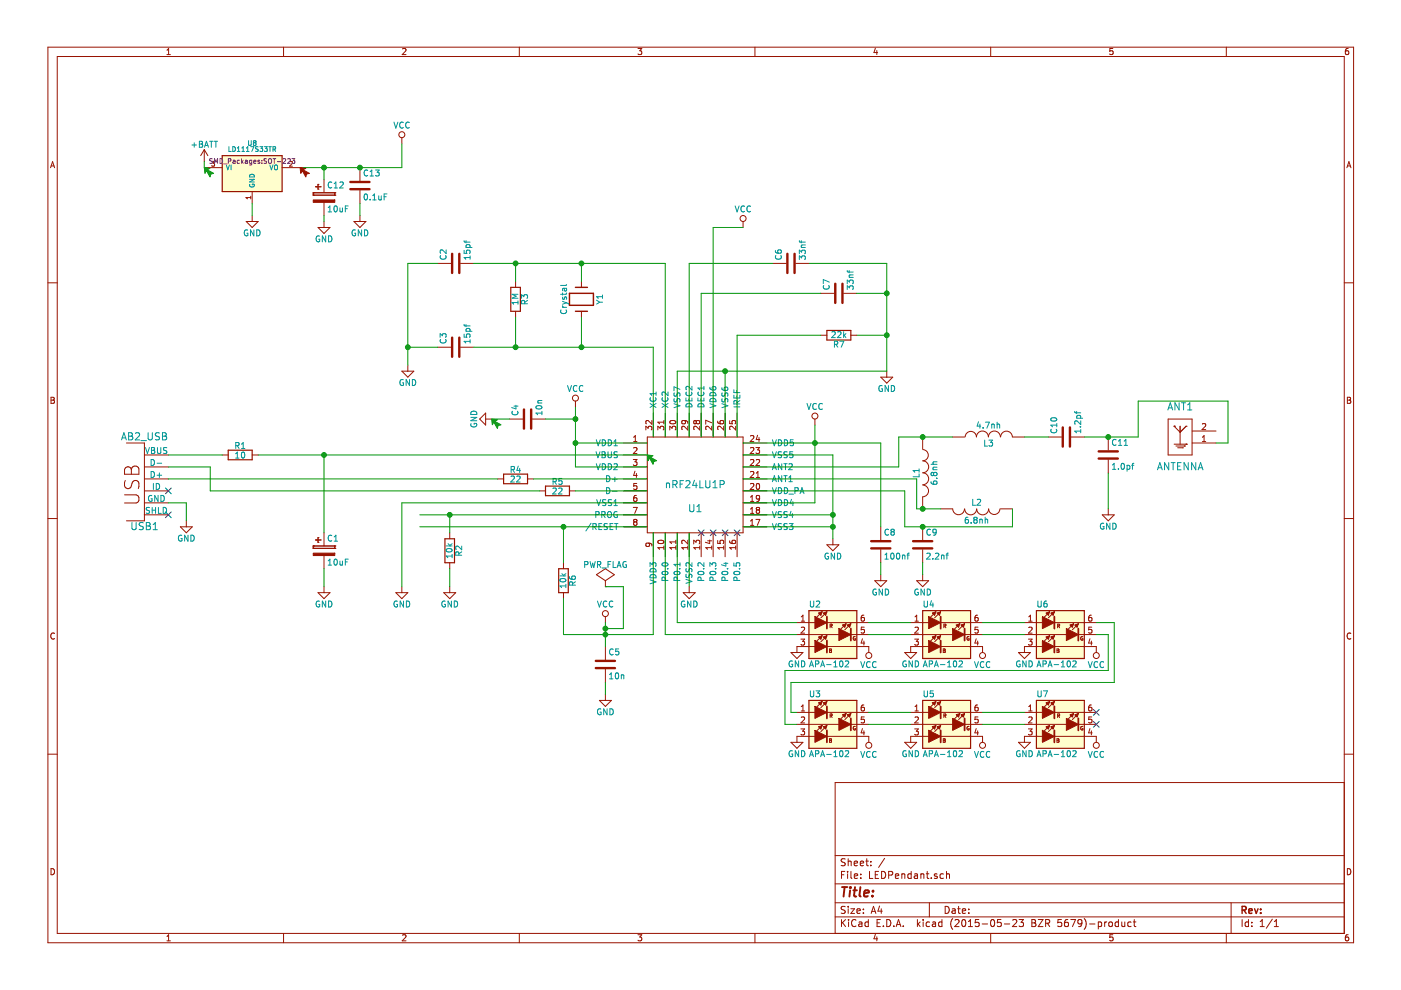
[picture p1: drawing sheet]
EESchema Schematic File Version 2
LIBS:power
LIBS:device
LIBS:transistors
LIBS:conn
LIBS:linear
LIBS:regul
LIBS:74xx
LIBS:cmos4000
LIBS:adc-dac
LIBS:memory
LIBS:xilinx
LIBS:microcontrollers
LIBS:dsp
LIBS:microchip
LIBS:analog_switches
LIBS:motorola
LIBS:texas
LIBS:intel
LIBS:audio
LIBS:interface
LIBS:digital-audio
LIBS:philips
LIBS:display
LIBS:cypress
LIBS:siliconi
LIBS:opto
LIBS:atmel
LIBS:contrib
LIBS:valves
LIBS:nrf24lu1p
LIBS:ab2_usb
LIBS:apa-102
LIBS:antenna
LIBS:LEDPendant-cache
EELAYER 25 0
EELAYER END
$Descr A4 11693 8268
encoding utf-8
Sheet 1 1
Title ""
Date ""
Rev ""
Comp ""
Comment1 ""
Comment2 ""
Comment3 ""
Comment4 ""
$EndDescr
$Comp
L nRF24LU1P U1
U 1 1
P 5800 4050
F 0 "U1" H 5800 3850 60  0000 C CNN
F 1 "nRF24LU1P" H 5800 4050 60  0000 C CNN
F 2 "Housings_DFN_QFN:QFN-32-1EP_5x5mm_Pitch0.5mm" H 5800 4050 60  0001 C CNN
F 3 "" H 5800 4050 60  0000 C CNN
	1    5800 4050
	1    0    0    -1  
$EndComp
$Comp
L AB2_USB USB1
U 1 1
P 1200 4050
F 0 "USB1" H 1200 3700 60  0000 C CNN
F 1 "AB2_USB" H 1200 4450 60  0000 C CNN
F 2 "ab2_usb:AB2_USB_MICRO_SMD" H 1200 4050 60  0001 C CNN
F 3 "" H 1200 4050 60  0000 C CNN
	1    1200 4050
	1    0    0    -1  
$EndComp
$Comp
L GND #PWR01
U 1 1
P 1550 4350
F 0 "#PWR01" H 1550 4100 50  0001 C CNN
F 1 "GND" H 1550 4200 50  0000 C CNN
F 2 "" H 1550 4350 60  0000 C CNN
F 3 "" H 1550 4350 60  0000 C CNN
	1    1550 4350
	1    0    0    -1  
$EndComp
$Comp
L GND #PWR02
U 1 1
P 4100 3500
F 0 "#PWR02" H 4100 3250 50  0001 C CNN
F 1 "GND" H 4100 3350 50  0000 C CNN
F 2 "" H 4100 3500 60  0000 C CNN
F 3 "" H 4100 3500 60  0000 C CNN
	1    4100 3500
	0    1    1    0   
$EndComp
$Comp
L C C4
U 1 1
P 4400 3500
F 0 "C4" H 4425 3600 50  0000 L CNN
F 1 "10n" H 4425 3400 50  0000 L CNN
F 2 "Capacitors_SMD:C_0805" H 4438 3350 30  0001 C CNN
F 3 "" H 4400 3500 60  0000 C CNN
	1    4400 3500
	0    -1   -1   0   
$EndComp
$Comp
L VCC #PWR03
U 1 1
P 4800 3400
F 0 "#PWR03" H 4800 3250 50  0001 C CNN
F 1 "VCC" H 4800 3550 50  0000 C CNN
F 2 "" H 4800 3400 60  0000 C CNN
F 3 "" H 4800 3400 60  0000 C CNN
	1    4800 3400
	1    0    0    -1  
$EndComp
$Comp
L R R1
U 1 1
P 2000 3800
F 0 "R1" V 2080 3800 50  0000 C CNN
F 1 "10" V 2000 3800 50  0000 C CNN
F 2 "Resistors_SMD:R_0805" V 1930 3800 30  0001 C CNN
F 3 "" H 2000 3800 30  0000 C CNN
	1    2000 3800
	0    -1   -1   0   
$EndComp
$Comp
L R R4
U 1 1
P 4300 4000
F 0 "R4" V 4380 4000 50  0000 C CNN
F 1 "22" V 4300 4000 50  0000 C CNN
F 2 "Resistors_SMD:R_0805" V 4230 4000 30  0001 C CNN
F 3 "" H 4300 4000 30  0000 C CNN
	1    4300 4000
	0    -1   -1   0   
$EndComp
$Comp
L R R5
U 1 1
P 4650 4100
F 0 "R5" V 4730 4100 50  0000 C CNN
F 1 "22" V 4650 4100 50  0000 C CNN
F 2 "Resistors_SMD:R_0805" V 4580 4100 30  0001 C CNN
F 3 "" H 4650 4100 30  0000 C CNN
	1    4650 4100
	0    -1   -1   0   
$EndComp
$Comp
L CP C1
U 1 1
P 2700 4600
F 0 "C1" H 2725 4700 50  0000 L CNN
F 1 "10uF" H 2725 4500 50  0000 L CNN
F 2 "Capacitors_Tantalum_SMD:TantalC_SizeA_EIA-3216_Reflow" H 2738 4450 30  0001 C CNN
F 3 "" H 2700 4600 60  0000 C CNN
	1    2700 4600
	1    0    0    -1  
$EndComp
$Comp
L GND #PWR04
U 1 1
P 2700 4900
F 0 "#PWR04" H 2700 4650 50  0001 C CNN
F 1 "GND" H 2700 4750 50  0000 C CNN
F 2 "" H 2700 4900 60  0000 C CNN
F 3 "" H 2700 4900 60  0000 C CNN
	1    2700 4900
	1    0    0    -1  
$EndComp
$Comp
L GND #PWR05
U 1 1
P 3350 4900
F 0 "#PWR05" H 3350 4650 50  0001 C CNN
F 1 "GND" H 3350 4750 50  0000 C CNN
F 2 "" H 3350 4900 60  0000 C CNN
F 3 "" H 3350 4900 60  0000 C CNN
	1    3350 4900
	1    0    0    -1  
$EndComp
$Comp
L GND #PWR06
U 1 1
P 3750 4900
F 0 "#PWR06" H 3750 4650 50  0001 C CNN
F 1 "GND" H 3750 4750 50  0000 C CNN
F 2 "" H 3750 4900 60  0000 C CNN
F 3 "" H 3750 4900 60  0000 C CNN
	1    3750 4900
	1    0    0    -1  
$EndComp
$Comp
L R R2
U 1 1
P 3750 4600
F 0 "R2" V 3830 4600 50  0000 C CNN
F 1 "10k" V 3750 4600 50  0000 C CNN
F 2 "Resistors_SMD:R_0805" V 3680 4600 30  0001 C CNN
F 3 "" H 3750 4600 30  0000 C CNN
	1    3750 4600
	1    0    0    -1  
$EndComp
$Comp
L APA-102 U2
U 1 1
P 6950 5300
F 0 "U2" H 6750 5550 50  0000 L CNN
F 1 "APA-102" H 6750 5050 50  0000 L CNN
F 2 "CrumpPrints:APA102" H 7100 5300 50  0001 L CNN
F 3 "" H 7100 5300 50  0000 L CNN
	1    6950 5300
	1    0    0    -1  
$EndComp
$Comp
L APA-102 U4
U 1 1
P 7900 5300
F 0 "U4" H 7700 5550 50  0000 L CNN
F 1 "APA-102" H 7700 5050 50  0000 L CNN
F 2 "CrumpPrints:APA102" H 8050 5300 50  0001 L CNN
F 3 "" H 8050 5300 50  0000 L CNN
	1    7900 5300
	1    0    0    -1  
$EndComp
$Comp
L APA-102 U6
U 1 1
P 8850 5300
F 0 "U6" H 8650 5550 50  0000 L CNN
F 1 "APA-102" H 8650 5050 50  0000 L CNN
F 2 "CrumpPrints:APA102" H 9000 5300 50  0001 L CNN
F 3 "" H 9000 5300 50  0000 L CNN
	1    8850 5300
	1    0    0    -1  
$EndComp
$Comp
L APA-102 U3
U 1 1
P 6950 6050
F 0 "U3" H 6750 6300 50  0000 L CNN
F 1 "APA-102" H 6750 5800 50  0000 L CNN
F 2 "CrumpPrints:APA102" H 7100 6050 50  0001 L CNN
F 3 "" H 7100 6050 50  0000 L CNN
	1    6950 6050
	1    0    0    -1  
$EndComp
$Comp
L APA-102 U5
U 1 1
P 7900 6050
F 0 "U5" H 7700 6300 50  0000 L CNN
F 1 "APA-102" H 7700 5800 50  0000 L CNN
F 2 "CrumpPrints:APA102" H 8050 6050 50  0001 L CNN
F 3 "" H 8050 6050 50  0000 L CNN
	1    7900 6050
	1    0    0    -1  
$EndComp
$Comp
L APA-102 U7
U 1 1
P 8850 6050
F 0 "U7" H 8650 6300 50  0000 L CNN
F 1 "APA-102" H 8650 5800 50  0000 L CNN
F 2 "CrumpPrints:APA102" H 9000 6050 50  0001 L CNN
F 3 "" H 9000 6050 50  0000 L CNN
	1    8850 6050
	1    0    0    -1  
$EndComp
$Comp
L GND #PWR07
U 1 1
P 6650 5400
F 0 "#PWR07" H 6650 5150 50  0001 C CNN
F 1 "GND" H 6650 5250 50  0000 C CNN
F 2 "" H 6650 5400 60  0000 C CNN
F 3 "" H 6650 5400 60  0000 C CNN
	1    6650 5400
	1    0    0    -1  
$EndComp
$Comp
L GND #PWR08
U 1 1
P 7600 5400
F 0 "#PWR08" H 7600 5150 50  0001 C CNN
F 1 "GND" H 7600 5250 50  0000 C CNN
F 2 "" H 7600 5400 60  0000 C CNN
F 3 "" H 7600 5400 60  0000 C CNN
	1    7600 5400
	1    0    0    -1  
$EndComp
$Comp
L GND #PWR09
U 1 1
P 8550 5400
F 0 "#PWR09" H 8550 5150 50  0001 C CNN
F 1 "GND" H 8550 5250 50  0000 C CNN
F 2 "" H 8550 5400 60  0000 C CNN
F 3 "" H 8550 5400 60  0000 C CNN
	1    8550 5400
	1    0    0    -1  
$EndComp
$Comp
L GND #PWR010
U 1 1
P 6650 6150
F 0 "#PWR010" H 6650 5900 50  0001 C CNN
F 1 "GND" H 6650 6000 50  0000 C CNN
F 2 "" H 6650 6150 60  0000 C CNN
F 3 "" H 6650 6150 60  0000 C CNN
	1    6650 6150
	1    0    0    -1  
$EndComp
$Comp
L GND #PWR011
U 1 1
P 7600 6150
F 0 "#PWR011" H 7600 5900 50  0001 C CNN
F 1 "GND" H 7600 6000 50  0000 C CNN
F 2 "" H 7600 6150 60  0000 C CNN
F 3 "" H 7600 6150 60  0000 C CNN
	1    7600 6150
	1    0    0    -1  
$EndComp
$Comp
L GND #PWR012
U 1 1
P 8550 6150
F 0 "#PWR012" H 8550 5900 50  0001 C CNN
F 1 "GND" H 8550 6000 50  0000 C CNN
F 2 "" H 8550 6150 60  0000 C CNN
F 3 "" H 8550 6150 60  0000 C CNN
	1    8550 6150
	1    0    0    -1  
$EndComp
$Comp
L VCC #PWR013
U 1 1
P 7250 5400
F 0 "#PWR013" H 7250 5250 50  0001 C CNN
F 1 "VCC" H 7250 5550 50  0000 C CNN
F 2 "" H 7250 5400 60  0000 C CNN
F 3 "" H 7250 5400 60  0000 C CNN
	1    7250 5400
	-1   0    0    1   
$EndComp
$Comp
L VCC #PWR014
U 1 1
P 8200 5400
F 0 "#PWR014" H 8200 5250 50  0001 C CNN
F 1 "VCC" H 8200 5550 50  0000 C CNN
F 2 "" H 8200 5400 60  0000 C CNN
F 3 "" H 8200 5400 60  0000 C CNN
	1    8200 5400
	-1   0    0    1   
$EndComp
$Comp
L VCC #PWR015
U 1 1
P 9150 5400
F 0 "#PWR015" H 9150 5250 50  0001 C CNN
F 1 "VCC" H 9150 5550 50  0000 C CNN
F 2 "" H 9150 5400 60  0000 C CNN
F 3 "" H 9150 5400 60  0000 C CNN
	1    9150 5400
	-1   0    0    1   
$EndComp
$Comp
L VCC #PWR016
U 1 1
P 7250 6150
F 0 "#PWR016" H 7250 6000 50  0001 C CNN
F 1 "VCC" H 7250 6300 50  0000 C CNN
F 2 "" H 7250 6150 60  0000 C CNN
F 3 "" H 7250 6150 60  0000 C CNN
	1    7250 6150
	-1   0    0    1   
$EndComp
$Comp
L VCC #PWR017
U 1 1
P 8200 6150
F 0 "#PWR017" H 8200 6000 50  0001 C CNN
F 1 "VCC" H 8200 6300 50  0000 C CNN
F 2 "" H 8200 6150 60  0000 C CNN
F 3 "" H 8200 6150 60  0000 C CNN
	1    8200 6150
	-1   0    0    1   
$EndComp
$Comp
L VCC #PWR018
U 1 1
P 9150 6150
F 0 "#PWR018" H 9150 6000 50  0001 C CNN
F 1 "VCC" H 9150 6300 50  0000 C CNN
F 2 "" H 9150 6150 60  0000 C CNN
F 3 "" H 9150 6150 60  0000 C CNN
	1    9150 6150
	-1   0    0    1   
$EndComp
$Comp
L R R6
U 1 1
P 4700 4850
F 0 "R6" V 4780 4850 50  0000 C CNN
F 1 "10k" V 4700 4850 50  0000 C CNN
F 2 "Resistors_SMD:R_0805" V 4630 4850 30  0001 C CNN
F 3 "" H 4700 4850 30  0000 C CNN
	1    4700 4850
	1    0    0    -1  
$EndComp
$Comp
L VCC #PWR019
U 1 1
P 5050 5200
F 0 "#PWR019" H 5050 5050 50  0001 C CNN
F 1 "VCC" H 5050 5350 50  0000 C CNN
F 2 "" H 5050 5200 60  0000 C CNN
F 3 "" H 5050 5200 60  0000 C CNN
	1    5050 5200
	1    0    0    -1  
$EndComp
$Comp
L GND #PWR020
U 1 1
P 5050 5800
F 0 "#PWR020" H 5050 5550 50  0001 C CNN
F 1 "GND" H 5050 5650 50  0000 C CNN
F 2 "" H 5050 5800 60  0000 C CNN
F 3 "" H 5050 5800 60  0000 C CNN
	1    5050 5800
	1    0    0    -1  
$EndComp
$Comp
L C C5
U 1 1
P 5050 5550
F 0 "C5" H 5075 5650 50  0000 L CNN
F 1 "10n" H 5075 5450 50  0000 L CNN
F 2 "Capacitors_SMD:C_0805" H 5088 5400 30  0001 C CNN
F 3 "" H 5050 5550 60  0000 C CNN
	1    5050 5550
	1    0    0    -1  
$EndComp
$Comp
L Crystal Y1
U 1 1
P 4850 2500
F 0 "Y1" H 4850 2650 50  0000 C CNN
F 1 "Crystal" H 4850 2350 50  0000 C CNN
F 2 "Crystals:Crystal_SMD_0603_4Pads" H 4850 2500 60  0001 C CNN
F 3 "" H 4850 2500 60  0000 C CNN
	1    4850 2500
	0    1    1    0   
$EndComp
$Comp
L R R3
U 1 1
P 4300 2500
F 0 "R3" V 4380 2500 50  0000 C CNN
F 1 "1M" V 4300 2500 50  0000 C CNN
F 2 "Resistors_SMD:R_0805" V 4230 2500 30  0001 C CNN
F 3 "" H 4300 2500 30  0000 C CNN
	1    4300 2500
	1    0    0    -1  
$EndComp
$Comp
L C C2
U 1 1
P 3800 2200
F 0 "C2" H 3825 2300 50  0000 L CNN
F 1 "15pf" H 3825 2100 50  0000 L CNN
F 2 "Capacitors_SMD:C_0805" H 3838 2050 30  0001 C CNN
F 3 "" H 3800 2200 60  0000 C CNN
	1    3800 2200
	0    -1   -1   0   
$EndComp
$Comp
L C C3
U 1 1
P 3800 2900
F 0 "C3" H 3825 3000 50  0000 L CNN
F 1 "15pf" H 3825 2800 50  0000 L CNN
F 2 "Capacitors_SMD:C_0805" H 3838 2750 30  0001 C CNN
F 3 "" H 3800 2900 60  0000 C CNN
	1    3800 2900
	0    -1   -1   0   
$EndComp
$Comp
L GND #PWR021
U 1 1
P 3400 3050
F 0 "#PWR021" H 3400 2800 50  0001 C CNN
F 1 "GND" H 3400 2900 50  0000 C CNN
F 2 "" H 3400 3050 60  0000 C CNN
F 3 "" H 3400 3050 60  0000 C CNN
	1    3400 3050
	1    0    0    -1  
$EndComp
$Comp
L GND #PWR022
U 1 1
P 7400 3100
F 0 "#PWR022" H 7400 2850 50  0001 C CNN
F 1 "GND" H 7400 2950 50  0000 C CNN
F 2 "" H 7400 3100 60  0000 C CNN
F 3 "" H 7400 3100 60  0000 C CNN
	1    7400 3100
	1    0    0    -1  
$EndComp
$Comp
L VCC #PWR023
U 1 1
P 6200 1900
F 0 "#PWR023" H 6200 1750 50  0001 C CNN
F 1 "VCC" H 6200 2050 50  0000 C CNN
F 2 "" H 6200 1900 60  0000 C CNN
F 3 "" H 6200 1900 60  0000 C CNN
	1    6200 1900
	1    0    0    -1  
$EndComp
$Comp
L C C6
U 1 1
P 6600 2200
F 0 "C6" H 6625 2300 50  0000 L CNN
F 1 "33nf" H 6625 2100 50  0000 L CNN
F 2 "Capacitors_SMD:C_0805" H 6638 2050 30  0001 C CNN
F 3 "" H 6600 2200 60  0000 C CNN
	1    6600 2200
	0    -1   -1   0   
$EndComp
$Comp
L C C7
U 1 1
P 7000 2450
F 0 "C7" H 7025 2550 50  0000 L CNN
F 1 "33nf" H 7025 2350 50  0000 L CNN
F 2 "Capacitors_SMD:C_0805" H 7038 2300 30  0001 C CNN
F 3 "" H 7000 2450 60  0000 C CNN
	1    7000 2450
	0    -1   -1   0   
$EndComp
$Comp
L R R7
U 1 1
P 7000 2800
F 0 "R7" V 7080 2800 50  0000 C CNN
F 1 "22k" V 7000 2800 50  0000 C CNN
F 2 "Resistors_SMD:R_0805" V 6930 2800 30  0001 C CNN
F 3 "" H 7000 2800 30  0000 C CNN
	1    7000 2800
	0    1    1    0   
$EndComp
$Comp
L VCC #PWR024
U 1 1
P 6800 3550
F 0 "#PWR024" H 6800 3400 50  0001 C CNN
F 1 "VCC" H 6800 3700 50  0000 C CNN
F 2 "" H 6800 3550 60  0000 C CNN
F 3 "" H 6800 3550 60  0000 C CNN
	1    6800 3550
	1    0    0    -1  
$EndComp
$Comp
L GND #PWR025
U 1 1
P 6950 4500
F 0 "#PWR025" H 6950 4250 50  0001 C CNN
F 1 "GND" H 6950 4350 50  0000 C CNN
F 2 "" H 6950 4500 60  0000 C CNN
F 3 "" H 6950 4500 60  0000 C CNN
	1    6950 4500
	1    0    0    -1  
$EndComp
$Comp
L GND #PWR026
U 1 1
P 7350 4800
F 0 "#PWR026" H 7350 4550 50  0001 C CNN
F 1 "GND" H 7350 4650 50  0000 C CNN
F 2 "" H 7350 4800 60  0000 C CNN
F 3 "" H 7350 4800 60  0000 C CNN
	1    7350 4800
	1    0    0    -1  
$EndComp
$Comp
L GND #PWR027
U 1 1
P 7700 4800
F 0 "#PWR027" H 7700 4550 50  0001 C CNN
F 1 "GND" H 7700 4650 50  0000 C CNN
F 2 "" H 7700 4800 60  0000 C CNN
F 3 "" H 7700 4800 60  0000 C CNN
	1    7700 4800
	1    0    0    -1  
$EndComp
$Comp
L C C8
U 1 1
P 7350 4550
F 0 "C8" H 7375 4650 50  0000 L CNN
F 1 "100nf" H 7375 4450 50  0000 L CNN
F 2 "Capacitors_SMD:C_0805" H 7388 4400 30  0001 C CNN
F 3 "" H 7350 4550 60  0000 C CNN
	1    7350 4550
	1    0    0    -1  
$EndComp
$Comp
L C C9
U 1 1
P 7700 4550
F 0 "C9" H 7725 4650 50  0000 L CNN
F 1 "2.2nf" H 7725 4450 50  0000 L CNN
F 2 "Capacitors_SMD:C_0805" H 7738 4400 30  0001 C CNN
F 3 "" H 7700 4550 60  0000 C CNN
	1    7700 4550
	1    0    0    -1  
$EndComp
$Comp
L INDUCTOR L1
U 1 1
P 7700 3950
F 0 "L1" V 7650 3950 50  0000 C CNN
F 1 "6.8nh" V 7800 3950 50  0000 C CNN
F 2 "Resistors_SMD:R_0805" H 7700 3950 60  0001 C CNN
F 3 "" H 7700 3950 60  0000 C CNN
	1    7700 3950
	1    0    0    -1  
$EndComp
$Comp
L INDUCTOR L2
U 1 1
P 8150 4250
F 0 "L2" V 8100 4250 50  0000 C CNN
F 1 "6.8nh" V 8250 4250 50  0000 C CNN
F 2 "Resistors_SMD:R_0805" H 8150 4250 60  0001 C CNN
F 3 "" H 8150 4250 60  0000 C CNN
	1    8150 4250
	0    1    1    0   
$EndComp
$Comp
L INDUCTOR L3
U 1 1
P 8250 3650
F 0 "L3" V 8200 3650 50  0000 C CNN
F 1 "4.7nh" V 8350 3650 50  0000 C CNN
F 2 "Resistors_SMD:R_0805" H 8250 3650 60  0001 C CNN
F 3 "" H 8250 3650 60  0000 C CNN
	1    8250 3650
	0    -1   -1   0   
$EndComp
Wire Wire Line
	1400 4200 1550 4200
Wire Wire Line
	1550 4200 1550 4350
Wire Wire Line
	4100 3500 4250 3500
Wire Wire Line
	4800 3900 5400 3900
Wire Wire Line
	4800 3400 4800 3900
Wire Wire Line
	4550 3500 4800 3500
Connection ~ 4800 3500
Wire Wire Line
	5400 3700 4800 3700
Connection ~ 4800 3700
Wire Wire Line
	1400 3800 1850 3800
Wire Wire Line
	2150 3800 5400 3800
Wire Wire Line
	1400 4000 4150 4000
Wire Wire Line
	5400 4000 4450 4000
Wire Wire Line
	5400 4100 4800 4100
Wire Wire Line
	4500 4100 1750 4100
Wire Wire Line
	1750 4100 1750 3900
Wire Wire Line
	1750 3900 1400 3900
Wire Wire Line
	2700 4750 2700 4900
Wire Wire Line
	2700 3800 2700 4450
Connection ~ 2700 3800
Wire Wire Line
	5400 4200 3350 4200
Wire Wire Line
	3350 4200 3350 4900
Wire Wire Line
	3500 4300 5400 4300
Wire Wire Line
	3500 4400 5400 4400
Wire Wire Line
	3750 4300 3750 4450
Connection ~ 3750 4300
Wire Wire Line
	3750 4750 3750 4900
Wire Wire Line
	7250 5200 7600 5200
Wire Wire Line
	7250 5300 7600 5300
Wire Wire Line
	8200 5200 8550 5200
Wire Wire Line
	8200 5300 8550 5300
Wire Wire Line
	7250 5950 7600 5950
Wire Wire Line
	7250 6050 7600 6050
Wire Wire Line
	8200 5950 8550 5950
Wire Wire Line
	8200 6050 8550 6050
Wire Wire Line
	9150 5200 9300 5200
Wire Wire Line
	9300 5200 9300 5700
Wire Wire Line
	9300 5700 6600 5700
Wire Wire Line
	6600 5700 6600 5950
Wire Wire Line
	6600 5950 6650 5950
Wire Wire Line
	9150 5300 9250 5300
Wire Wire Line
	9250 5300 9250 5600
Wire Wire Line
	9250 5600 6550 5600
Wire Wire Line
	6550 5600 6550 6050
Wire Wire Line
	6550 6050 6650 6050
Wire Wire Line
	5750 4450 5750 4900
Wire Wire Line
	5650 4450 5650 5200
Wire Wire Line
	5650 5200 6650 5200
Wire Wire Line
	5550 4450 5550 5300
Wire Wire Line
	5550 5300 6650 5300
Wire Wire Line
	4700 4400 4700 4700
Connection ~ 4700 4400
Wire Wire Line
	4700 5000 4700 5300
Wire Wire Line
	4700 5300 5450 5300
Wire Wire Line
	5450 5300 5450 4450
Wire Wire Line
	5050 5200 5050 5400
Connection ~ 5050 5300
Wire Wire Line
	5050 5700 5050 5800
Wire Wire Line
	3400 2200 3400 3050
Wire Wire Line
	3400 2900 3650 2900
Wire Wire Line
	3950 2900 5450 2900
Wire Wire Line
	5450 2900 5450 3650
Wire Wire Line
	4300 2650 4300 2900
Connection ~ 4300 2900
Wire Wire Line
	4850 2650 4850 2900
Connection ~ 4850 2900
Wire Wire Line
	3400 2200 3650 2200
Connection ~ 3400 2900
Wire Wire Line
	3950 2200 5550 2200
Wire Wire Line
	5550 2200 5550 3650
Wire Wire Line
	4300 2350 4300 2200
Connection ~ 4300 2200
Wire Wire Line
	4850 2350 4850 2200
Connection ~ 4850 2200
Wire Wire Line
	5750 3650 5750 2200
Wire Wire Line
	5750 2200 6450 2200
Wire Wire Line
	6750 2200 7400 2200
Wire Wire Line
	7400 2200 7400 3100
Wire Wire Line
	7150 2450 7400 2450
Connection ~ 7400 2450
Wire Wire Line
	7150 2800 7400 2800
Connection ~ 7400 2800
Wire Wire Line
	5950 3650 5950 1900
Wire Wire Line
	5950 1900 6200 1900
Wire Wire Line
	5650 3650 5650 3100
Wire Wire Line
	5650 3100 7400 3100
Wire Wire Line
	6050 3650 6050 3100
Connection ~ 6050 3100
Wire Wire Line
	6150 3650 6150 2800
Wire Wire Line
	6150 2800 6850 2800
Wire Wire Line
	5850 3650 5850 2450
Wire Wire Line
	5850 2450 6850 2450
Wire Wire Line
	6950 3800 6950 4500
Wire Wire Line
	6950 4400 6200 4400
Wire Wire Line
	6200 4300 6950 4300
Connection ~ 6950 4400
Wire Wire Line
	6200 3800 6950 3800
Connection ~ 6950 4300
Wire Wire Line
	6200 3700 7350 3700
Wire Wire Line
	6800 3550 6800 4200
Wire Wire Line
	6800 4200 6200 4200
Connection ~ 6800 3700
Wire Wire Line
	6200 3900 7500 3900
Wire Wire Line
	7500 3900 7500 3650
Wire Wire Line
	7500 3650 7950 3650
Connection ~ 7700 3650
Wire Wire Line
	7650 4250 7850 4250
Wire Wire Line
	8450 4400 8450 4250
Wire Wire Line
	7550 4400 8450 4400
Wire Wire Line
	7550 4400 7550 4100
Wire Wire Line
	7550 4100 6200 4100
Connection ~ 7700 4400
Wire Wire Line
	6200 4000 7650 4000
Wire Wire Line
	7650 4000 7650 4250
Connection ~ 7700 4250
Wire Wire Line
	7350 4700 7350 4800
Wire Wire Line
	7700 4700 7700 4800
Wire Wire Line
	7350 3700 7350 4400
$Comp
L C C10
U 1 1
P 8900 3650
F 0 "C10" H 8925 3750 50  0000 L CNN
F 1 "1.2pf" H 8925 3550 50  0000 L CNN
F 2 "Capacitors_SMD:C_0805" H 8938 3500 30  0001 C CNN
F 3 "" H 8900 3650 60  0000 C CNN
	1    8900 3650
	0    -1   -1   0   
$EndComp
$Comp
L C C11
U 1 1
P 9250 3800
F 0 "C11" H 9275 3900 50  0000 L CNN
F 1 "1.0pf" H 9275 3700 50  0000 L CNN
F 2 "Capacitors_SMD:C_0805" H 9288 3650 30  0001 C CNN
F 3 "" H 9250 3800 60  0000 C CNN
	1    9250 3800
	1    0    0    -1  
$EndComp
$Comp
L GND #PWR028
U 1 1
P 9250 4250
F 0 "#PWR028" H 9250 4000 50  0001 C CNN
F 1 "GND" H 9250 4100 50  0000 C CNN
F 2 "" H 9250 4250 60  0000 C CNN
F 3 "" H 9250 4250 60  0000 C CNN
	1    9250 4250
	1    0    0    -1  
$EndComp
Wire Wire Line
	8550 3650 8750 3650
Wire Wire Line
	9050 3650 9500 3650
Wire Wire Line
	9250 3950 9250 4250
$Comp
L ANTENNA ANT1
U 1 1
P 9850 3650
F 0 "ANT1" H 9850 3900 60  0000 C CNN
F 1 "ANTENNA" H 9850 3400 60  0000 C CNN
F 2 "antennes:Ant_Microchip_2_4G" H 9850 3650 60  0001 C CNN
F 3 "" H 9850 3650 60  0000 C CNN
	1    9850 3650
	1    0    0    -1  
$EndComp
Wire Wire Line
	10150 3700 10250 3700
Wire Wire Line
	10250 3700 10250 3350
Wire Wire Line
	10250 3350 9500 3350
Wire Wire Line
	9500 3350 9500 3650
Connection ~ 9250 3650
NoConn ~ 9150 5950
NoConn ~ 9150 6050
NoConn ~ 1400 4300
NoConn ~ 1400 4100
NoConn ~ 5850 4450
NoConn ~ 5950 4450
NoConn ~ 6050 4450
NoConn ~ 6150 4450
$Comp
L PWR_FLAG #FLG030
U 1 1
P 5050 4900
F 0 "#FLG030" H 5050 4995 50  0001 C CNN
F 1 "PWR_FLAG" H 5050 5080 50  0000 C CNN
F 2 "" H 5050 4900 60  0000 C CNN
F 3 "" H 5050 4900 60  0000 C CNN
	1    5050 4900
	1    0    0    -1  
$EndComp
Wire Wire Line
	5050 4900 5200 4900
Wire Wire Line
	5200 4900 5200 5250
Wire Wire Line
	5200 5250 5050 5250
Connection ~ 5050 5250
$Comp
L GND #PWR031
U 1 1
P 5750 4900
F 0 "#PWR031" H 5750 4650 50  0001 C CNN
F 1 "GND" H 5750 4750 50  0000 C CNN
F 2 "" H 5750 4900 60  0000 C CNN
F 3 "" H 5750 4900 60  0000 C CNN
	1    5750 4900
	1    0    0    -1  
$EndComp
$Comp
L LD1117S33TR U8
U 1 1
P 2100 1450
F 0 "U8" H 2100 1700 40  0000 C CNN
F 1 "LD1117S33TR" H 2100 1650 40  0000 C CNN
F 2 "SMD_Packages:SOT-223" H 2100 1550 40  0000 C CNN
F 3 "" H 2100 1450 60  0000 C CNN
	1    2100 1450
	1    0    0    -1  
$EndComp
$Comp
L GND #PWR032
U 1 1
P 2100 1800
F 0 "#PWR032" H 2100 1550 50  0001 C CNN
F 1 "GND" H 2100 1650 50  0000 C CNN
F 2 "" H 2100 1800 60  0000 C CNN
F 3 "" H 2100 1800 60  0000 C CNN
	1    2100 1800
	1    0    0    -1  
$EndComp
$Comp
L +BATT #PWR033
U 1 1
P 1700 1350
F 0 "#PWR033" H 1700 1200 50  0001 C CNN
F 1 "+BATT" H 1700 1490 50  0000 C CNN
F 2 "" H 1700 1350 60  0000 C CNN
F 3 "" H 1700 1350 60  0000 C CNN
	1    1700 1350
	1    0    0    -1  
$EndComp
$Comp
L VCC #PWR034
U 1 1
P 3350 1200
F 0 "#PWR034" H 3350 1050 50  0001 C CNN
F 1 "VCC" H 3350 1350 50  0000 C CNN
F 2 "" H 3350 1200 60  0000 C CNN
F 3 "" H 3350 1200 60  0000 C CNN
	1    3350 1200
	1    0    0    -1  
$EndComp
$Comp
L CP C12
U 1 1
P 2700 1650
F 0 "C12" H 2725 1750 50  0000 L CNN
F 1 "10uF" H 2725 1550 50  0000 L CNN
F 2 "Capacitors_Tantalum_SMD:TantalC_SizeA_EIA-3216_Reflow" H 2738 1500 30  0001 C CNN
F 3 "" H 2700 1650 60  0000 C CNN
	1    2700 1650
	1    0    0    -1  
$EndComp
$Comp
L C C13
U 1 1
P 3000 1550
F 0 "C13" H 3025 1650 50  0000 L CNN
F 1 "0.1uF" H 3025 1450 50  0000 L CNN
F 2 "Capacitors_SMD:C_0805" H 3038 1400 30  0001 C CNN
F 3 "" H 3000 1550 60  0000 C CNN
	1    3000 1550
	1    0    0    -1  
$EndComp
Wire Wire Line
	2500 1400 3350 1400
Connection ~ 2700 1400
Wire Wire Line
	3350 1400 3350 1200
Connection ~ 3000 1400
$Comp
L GND #PWR035
U 1 1
P 2700 1850
F 0 "#PWR035" H 2700 1600 50  0001 C CNN
F 1 "GND" H 2700 1700 50  0000 C CNN
F 2 "" H 2700 1850 60  0000 C CNN
F 3 "" H 2700 1850 60  0000 C CNN
	1    2700 1850
	1    0    0    -1  
$EndComp
$Comp
L GND #PWR036
U 1 1
P 3000 1800
F 0 "#PWR036" H 3000 1550 50  0001 C CNN
F 1 "GND" H 3000 1650 50  0000 C CNN
F 2 "" H 3000 1800 60  0000 C CNN
F 3 "" H 3000 1800 60  0000 C CNN
	1    3000 1800
	1    0    0    -1  
$EndComp
Wire Wire Line
	1700 1400 1700 1350
Wire Wire Line
	2100 1700 2100 1800
Wire Wire Line
	3000 1700 3000 1800
Wire Wire Line
	2700 1400 2700 1500
Wire Wire Line
	2700 1800 2700 1850
$EndSCHEMATC
